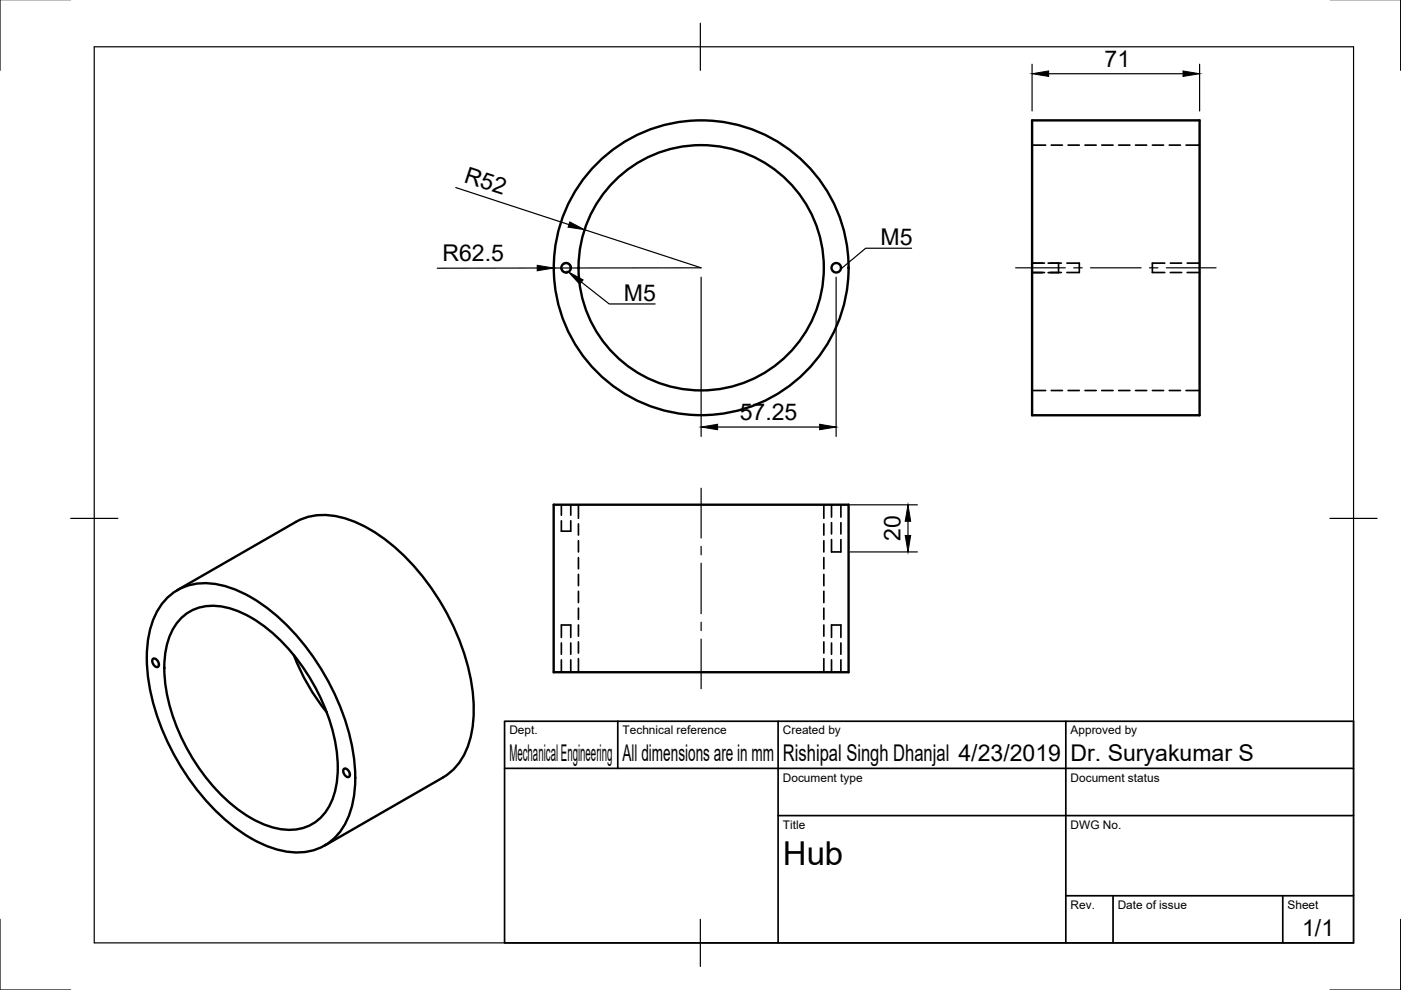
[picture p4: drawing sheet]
<svg xmlns="http://www.w3.org/2000/svg" width="297mm" height="210mm" viewBox="0 0 297 210" stroke-linecap="round" stroke-linejoin="round" font-family="sans-serif">
<!-- layer: Visible -->
<g fill="none" stroke="#000" stroke-width=".51">
<path d="M218.8 25.5h35.5v62.5h-35.5zM117.4 107h62.5v35.5h-62.5zM32.5 139.7a1.16 1.16 0 0 1 1 1.7 1.16 1.16 0 0 1-1-1.7zM35.8 126.4a12.2 12.2 0 0 1 11.8-2.1 33 33 0 0 1 15.3 10.5 50 50 0 0 1 12.4 28.1 21.3 21.3 0 0 1-2.7 12.7 11.3 11.3 0 0 1-12 4.9 29.7 29.7 0 0 1-15.6-9.3 50.5 50.5 0 0 1-13.8-29.7 21.3 21.3 0 0 1 2.6-12.8zM37.6 125.1l25.2-14.4a13.9 13.9 0 0 1 12.2-.1 39 39 0 0 1 16.3 13.8 47.1 47.1 0 0 1 9.1 26.1 17.7 17.7 0 0 1-4.1 12.5l-2.4 1.8M38.2 131.3a9.9 9.9 0 0 1 10.1-2.4 27.9 27.9 0 0 1 13.8 9.7 41.4 41.4 0 0 1 9.4 22.3 17.5 17.5 0 0 1-2.4 11.2 9.7 9.7 0 0 1-11 3.4 27.9 27.9 0 0 1-13.7-9.8 41.4 41.4 0 0 1-9.5-22.2 17.5 17.5 0 0 1 2.4-11.2zM62.3 138.9a44.4 44.4 0 0 0 7 12.1M73 163a1.16 1.16 0 0 1 1 1.7 1.16 1.16 0 0 1-1-1.7zM93.9 164.8l-25.1 14.5"/>
<circle cx="120" cy="56.8" r="1.01"/>
<circle cx="148.7" cy="56.8" r="31.3"/>
<circle cx="148.7" cy="56.8" r="26"/>
<circle cx="177.3" cy="56.8" r="1.01"/>
</g>
<!-- layer: Hidden -->
<g fill="none" stroke="#000" stroke-width=".36">
<path d="M218.8 30.8h2.9M222.9 30.8h2.4M226.5 30.8h2.3M230 30.8h2.4M233.6 30.8h2.4M237.2 30.8h2.4M240.7 30.8h2.4M244.3 30.8h2.4M247.9 30.8h2.4M251.5 30.8h2.8M119 56.8a1.01 1.01 0 0 0 1.5 .9M119.5 55.9a.98 .98 0 0 1 1.5 .9"/>
<path d="M218.8 55.8h2.6M221.4 57.8h-2.6M222.2 55.8h2.8M224.4 55.8v2M225 57.8h-2.8M226.2 55.8h2.6v2h-2.6M247 55.8h-2.7v2h2.7M248.1 57.8h2.4M248.1 55.8h2.4M251.7 57.8h2.6M251.7 55.8h2.6M218.8 82.8h2.9"/>
<path d="M222.9 82.8h2.4M226.5 82.8h2.3M230 82.8h2.4M233.6 82.8h2.4M237.2 82.8h2.4M240.7 82.8h2.4M244.3 82.8h2.4M247.9 82.8h2.4M251.5 82.8h2.8M119 110.4v2.2h2v-2.2M119 107v2.2M121 107v2.2"/>
<path d="M122.6 107v2.9M122.6 111.1v2.3M122.6 114.7v2.3M122.6 118.2v2.4M174.7 107v2.9M174.7 111.1v2.3M174.7 114.7v2.3M174.7 118.2v2.4M176.3 114.4v2.6h2v-2.6M176.3 107v2.6M176.3 110.8v2.4M178.3 107v2.6"/>
<path d="M178.3 110.8v2.4M119 135.1v-2.6h2v2.6M119 136.3v2.4M119 139.9v2.6M121 136.3v2.4M121 139.9v2.6M122.6 121.8v2.4M122.6 125.4v2.4M122.6 128.9v2.4M122.6 132.5v2.4M122.6 136.1v2.4M122.6 139.7v2.8"/>
<path d="M174.7 121.8v2.4M174.7 125.4v2.4M174.7 128.9v2.4M174.7 132.5v2.4M174.7 136.1v2.4M174.7 139.7v2.8M176.3 135.1v-2.6h2v2.6M176.3 136.3v2.4M176.3 139.9v2.6M178.3 136.3v2.4M178.3 139.9v2.6"/>
</g>
<!-- layer: Border -->
<path d="M0 -.1v15M297 -.1v15M20 9.9h267v190h-267zM148.5 4.9v10M15 109.9h10M282 109.9h10M0 194.9v15h15M148.5 194.9v10M297 194.9v15h-15" fill="none" stroke="#000" stroke-width=".25"/>
<!-- layer: TitleBlock -->
<path d="M107 152.9h180v47h-180zM131 152.9v10M165 152.9v47M226 152.9v47M107 162.9h180M165 172.9h122M226 189.9h61M236 189.9v10M272 189.9v10" fill="none" stroke="#000" stroke-width=".36"/>
<!-- layer: Dimensions -->
<path d="M218.8 13.6v9.9M222.3 15.6h28.5M254.3 13.6v9.9M96.6 39.8l24 7.8M113.9 56.8l-21.2 .1M123.9 48.7l24.8 8.1h-31.3M148.7 58.8v33.7M177.3 58.8v33.7M152.1 90.5h21.7M180.3 107h14.2M180.3 117h14.2M192.5 110.5v3" fill="none" stroke="#000" stroke-width=".25"/>
<path d="M218.8 15.6l3.5-.6v1.2zM250.8 15l3.5 .6-3.5 .6zM113.9 56.3l3.5 .5-3.5 .6zM120.8 47l3.1 1.7-3.5-.5zM148.7 90.5l3.4-.5v1.1zM173.8 90l3.5 .5-3.5 .6zM192.5 107l.6 3.5h-1.2zM191.9 113.5h1.2l-.6 3.5z" fill="#000" stroke="#000" stroke-width=".21"/>
<!-- layer: Annotations -->
<path d="M120.5 57.7l3.1 1.6-.7 1z" fill="#000" stroke="#000" stroke-width=".21"/>
<path d="M123.3 59.8l5.9 4.6h9.7M193.3 52.6h-9.8l-5.3 4.5" fill="none" stroke="#000" stroke-width=".25"/>
<!-- layer: Center Lines -->
<path d="M215.3 56.8h10.6M227.6 56.8h1.8M231.2 56.8h10.7M243.7 56.8h1.8M247.3 56.8h10.5M148.7 103.5v10.6M148.7 115.8v1.8M148.7 119.4v10.7M148.7 131.9v1.8M148.7 135.5v10.5" fill="none" stroke="#000" stroke-width=".25"/>
<text font-size="7" x="166" y="183.4">Hub</text>
<g font-size="4.9">
<text x="234.2" y="14.1">71</text>
<text x="98.2" y="38.6" transform="rotate(18 98.2 38.6)">R52</text>
<text x="186.7" y="51.9">M5</text>
<text x="93.8" y="55.3">R62.5</text>
<text x="132.3" y="63.7">M5</text>
<text x="156.8" y="89">57.25</text>
<text x="190.9" y="114.7" transform="rotate(-90 190.9 114.7)">20</text>
<text x="108" y="161.4">Mechanical Engineering</text>
<text x="132" y="161.4">All dimensions are in mm</text>
<text x="166" y="161.4">Rishipal Singh Dhanjal 4/23/2019</text>
<text x="227" y="161.4">Dr. Suryakumar S</text>
<text x="276.1" y="198.6">1/1</text>
</g>
<g font-size="2.5">
<text x="108" y="155.7">Dept.</text>
<text x="132" y="155.7">Technical reference</text>
<text x="166" y="155.7">Created by</text>
<text x="227" y="155.7">Approved by</text>
<text x="166" y="165.7">Document type</text>
<text x="227" y="165.7">Document status</text>
<text x="166" y="175.7">Title</text>
<text x="227" y="175.7">DWG No.</text>
<text x="227" y="192.7">Rev.</text>
<text x="237" y="192.7">Date of issue</text>
<text x="273" y="192.7">Sheet</text>
</g>
</svg>
